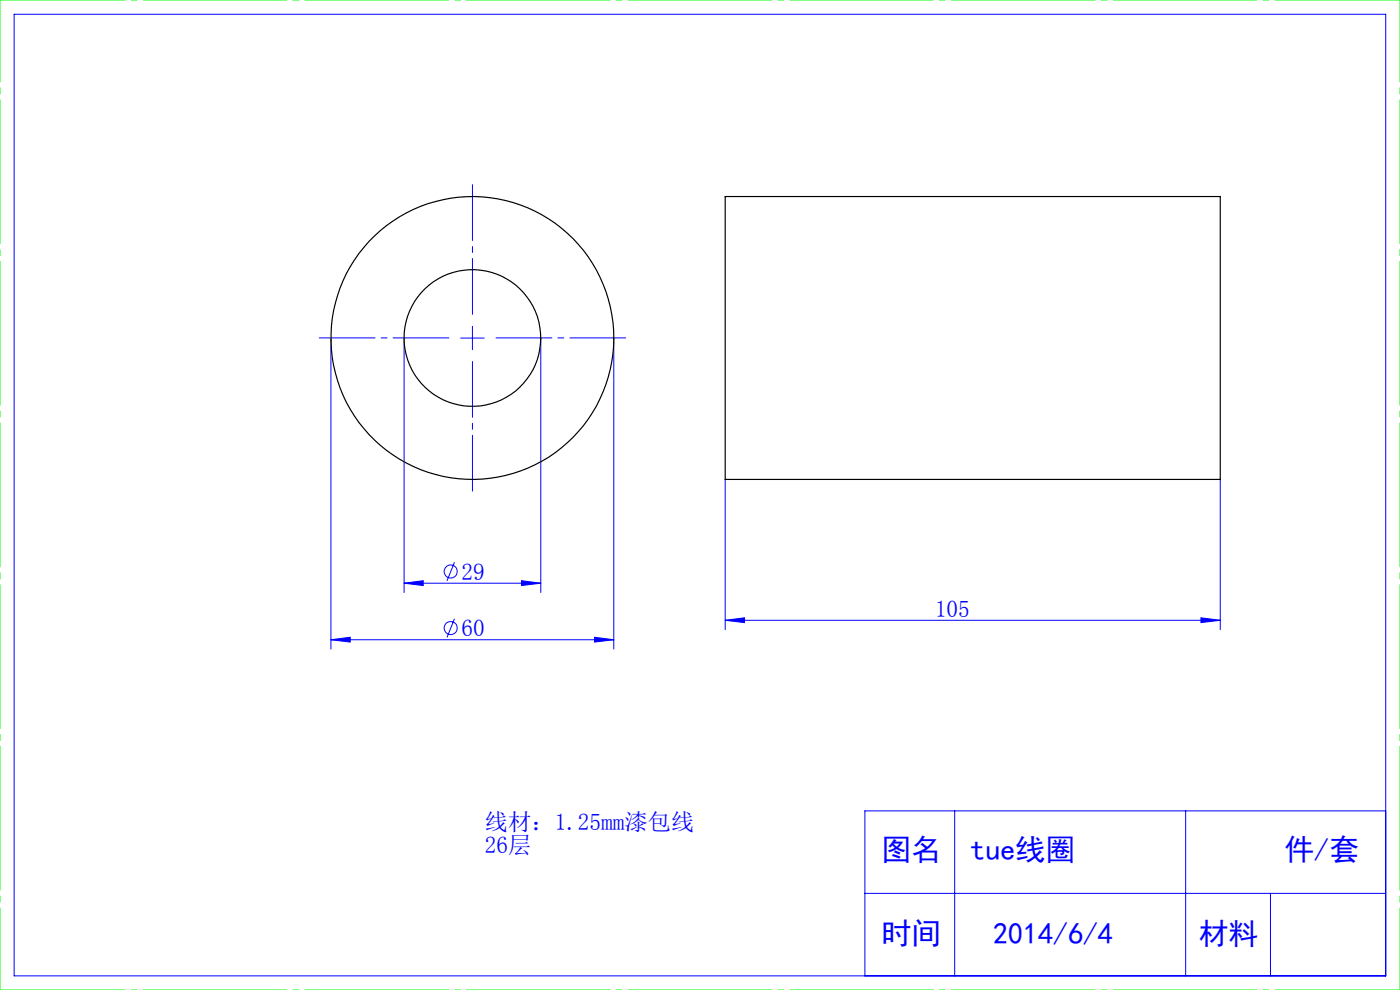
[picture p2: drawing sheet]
<svg xmlns="http://www.w3.org/2000/svg" width="297mm" height="210mm" viewBox="0 0 297 210" stroke-linecap="round" stroke-linejoin="round" font-family="sans-serif">
<g fill="none" stroke="#00f" stroke-width=".21">
<path d="M3 3h291v204h-291zM70.2 71.7v66M85.7 71.7v54M97.7 71.7h5M100.2 69.2v5M114.7 71.7v54M130.2 71.7v66M96.4 119.3l-1.6 3.9M153.8 101.7v31.9M258.9 101.7v31.9M70.2 135.7l4.1-.5v1zM70.2 135.7h60"/>
<path d="M85.7 123.7l4.1-.5v1zM85.7 123.7h29M96.4 131.3l-1.6 3.9M110.6 123.2l4.1 .5-4.1 .5zM126.1 135.2l4.1 .5-4.1 .5zM153.8 131.6l4.1-.6v1.1zM153.8 131.6h105.1M254.8 131l4.1 .6-4.1 .5zM202.5 172v35M251.5 172v35M294 172h-110.5v35M183.5 189.5h110.5"/>
<path d="M269.5 189.5v17.5"/>
<circle cx="95.6" cy="121.2" r="1.38"/>
<circle cx="95.6" cy="133.2" r="1.38"/>
</g>
<path d="M95.2 71.7h-27.5M100.2 66.7v-27.5M100.2 76.7v27.5M105.2 71.7h27.5" fill="none" stroke="#00f" stroke-width=".21" stroke-dasharray="30.5 1.3 1.3 1.3" stroke-dashoffset="18.6"/>
<path d="M0 0h297M0 210h297" fill="none" stroke="#0f0" stroke-width=".21" stroke-dasharray="30.5 1.3 1.3 1.3" stroke-dashoffset="3.9"/>
<path d="M0 210v-210M297 210v-210" fill="none" stroke="#0f0" stroke-width=".21" stroke-dasharray="30.5 1.3 1.3 1.3" stroke-dashoffset="13.1"/>
<path d="M70.2 135.7l4.1-.5v1zM126.1 135.2l4.1 .5-4.1 .5zM85.7 123.7l4.1-.5v1zM110.6 123.2l4.1 .5-4.1 .5zM153.8 131.6l4.1-.6v1.1zM254.8 131l4.1 .6-4.1 .5z" fill="#00f"/>
<g fill="none" stroke="#000" stroke-width=".25">
<path d="M153.8 41.7h105.1v60h-105.1z"/>
<circle cx="100.2" cy="71.7" r="30"/>
<circle cx="100.2" cy="71.7" r="14.5"/>
</g>
<g font-size="6.3" fill="#00f">
<text x="187" y="182.5">图名</text>
<text x="205.9" y="182.5">tue线圈</text>
<text x="272.5" y="182.5">件/套</text>
<text x="187" y="200.3">时间</text>
<text x="210.7" y="200.3">2014/6/4</text>
<text x="254.3" y="200.3">材料</text>
</g>
<g font-size="4.9" fill="#00f">
<text x="97.9" y="123">29</text>
<text x="198.4" y="130.9">105</text>
<text x="97.9" y="135">60</text>
<text x="102.9" y="176">线材：1.25mm漆包线</text>
<text x="102.9" y="181">26层</text>
</g>
</svg>
